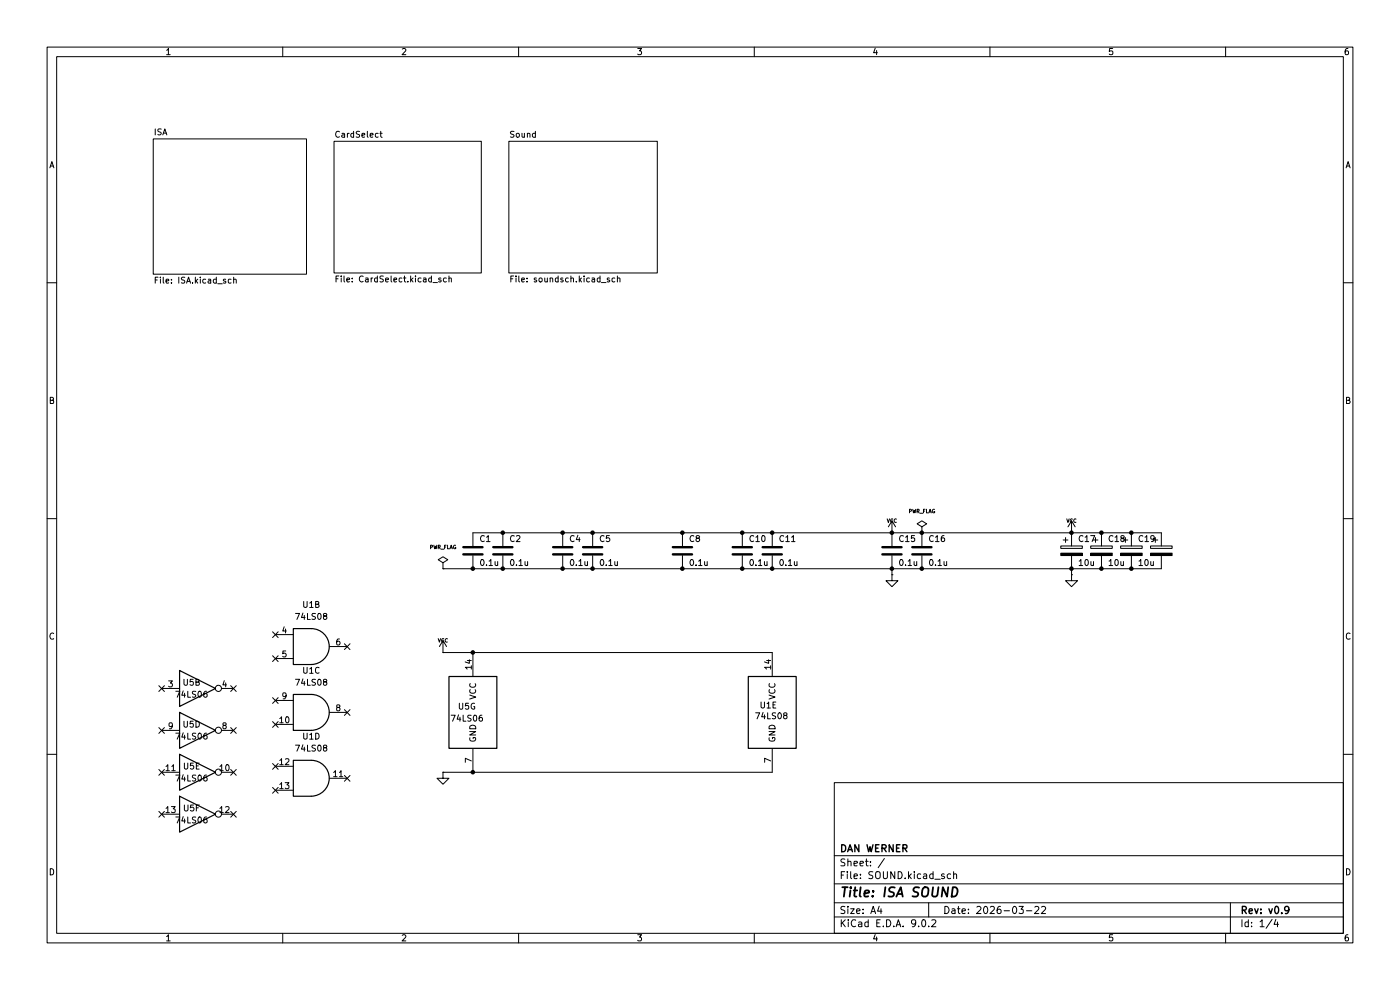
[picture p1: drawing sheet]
(kicad_sch
 (version 20250114)
 (generator "eeschema")
 (generator_version "9.0")
 (paper "A4")
 (title_block
  (title "ISA SOUND")
  (date "2026-03-22")
  (rev "v0.9")
  (company "DAN WERNER"))
 (lib_symbols
  (symbol "74xx:74LS06"
   (pin_names
    (offset 1.016)) (exclude_from_sim no) (in_bom yes) (on_board yes)
   (property "Reference" "U" (at 0 1.27 0) (effects (font (size 1.27 1.27))))
   (property "Value" "74LS06" (at 0 -1.27 0) (effects (font (size 1.27 1.27))))
   (property "Footprint" "" (at 0 0 0) (effects (font (size 1.27 1.27)) (hide yes)))
   (property "Datasheet" "http://www.ti.com/lit/gpn/sn74LS06" (at 0 0 0) (effects (font (size 1.27 1.27)) (hide yes)))
   (property "Description" "Inverter Open Collect" (at 0 0 0) (effects (font (size 1.27 1.27)) (hide yes)))
   (property "ki_locked" "" (at 0 0 0) (effects (font (size 1.27 1.27))))
   (symbol "74LS06_1_0"
    (polyline (pts (xy -3.81 3.81) (xy -3.81 -3.81) (xy 3.81 0) (xy -3.81 3.81)) (stroke (width 0.254) (type default)) (fill (type background)))
    (pin input line (at -7.62 0 0) (length 3.81) (name "~" (effects (font (size 1.27 1.27)))) (number "1" (effects (font (size 1.27 1.27)))))
    (pin open_collector inverted (at 7.62 0 180) (length 3.81) (name "~" (effects (font (size 1.27 1.27)))) (number "2" (effects (font (size 1.27 1.27))))))
   (symbol "74LS06_2_0"
    (polyline (pts (xy -3.81 3.81) (xy -3.81 -3.81) (xy 3.81 0) (xy -3.81 3.81)) (stroke (width 0.254) (type default)) (fill (type background)))
    (pin input line (at -7.62 0 0) (length 3.81) (name "~" (effects (font (size 1.27 1.27)))) (number "3" (effects (font (size 1.27 1.27)))))
    (pin open_collector inverted (at 7.62 0 180) (length 3.81) (name "~" (effects (font (size 1.27 1.27)))) (number "4" (effects (font (size 1.27 1.27))))))
   (symbol "74LS06_3_0"
    (polyline (pts (xy -3.81 3.81) (xy -3.81 -3.81) (xy 3.81 0) (xy -3.81 3.81)) (stroke (width 0.254) (type default)) (fill (type background)))
    (pin input line (at -7.62 0 0) (length 3.81) (name "~" (effects (font (size 1.27 1.27)))) (number "5" (effects (font (size 1.27 1.27)))))
    (pin open_collector inverted (at 7.62 0 180) (length 3.81) (name "~" (effects (font (size 1.27 1.27)))) (number "6" (effects (font (size 1.27 1.27))))))
   (symbol "74LS06_4_0"
    (polyline (pts (xy -3.81 3.81) (xy -3.81 -3.81) (xy 3.81 0) (xy -3.81 3.81)) (stroke (width 0.254) (type default)) (fill (type background)))
    (pin input line (at -7.62 0 0) (length 3.81) (name "~" (effects (font (size 1.27 1.27)))) (number "9" (effects (font (size 1.27 1.27)))))
    (pin open_collector inverted (at 7.62 0 180) (length 3.81) (name "~" (effects (font (size 1.27 1.27)))) (number "8" (effects (font (size 1.27 1.27))))))
   (symbol "74LS06_5_0"
    (polyline (pts (xy -3.81 3.81) (xy -3.81 -3.81) (xy 3.81 0) (xy -3.81 3.81)) (stroke (width 0.254) (type default)) (fill (type background)))
    (pin input line (at -7.62 0 0) (length 3.81) (name "~" (effects (font (size 1.27 1.27)))) (number "11" (effects (font (size 1.27 1.27)))))
    (pin open_collector inverted (at 7.62 0 180) (length 3.81) (name "~" (effects (font (size 1.27 1.27)))) (number "10" (effects (font (size 1.27 1.27))))))
   (symbol "74LS06_6_0"
    (polyline (pts (xy -3.81 3.81) (xy -3.81 -3.81) (xy 3.81 0) (xy -3.81 3.81)) (stroke (width 0.254) (type default)) (fill (type background)))
    (pin input line (at -7.62 0 0) (length 3.81) (name "~" (effects (font (size 1.27 1.27)))) (number "13" (effects (font (size 1.27 1.27)))))
    (pin open_collector inverted (at 7.62 0 180) (length 3.81) (name "~" (effects (font (size 1.27 1.27)))) (number "12" (effects (font (size 1.27 1.27))))))
   (symbol "74LS06_7_0"
    (pin power_in line (at 0 12.7 270) (length 5.08) (name "VCC" (effects (font (size 1.27 1.27)))) (number "14" (effects (font (size 1.27 1.27)))))
    (pin power_in line (at 0 -12.7 90) (length 5.08) (name "GND" (effects (font (size 1.27 1.27)))) (number "7" (effects (font (size 1.27 1.27))))))
   (symbol "74LS06_7_1"
    (rectangle (start -5.08 7.62) (end 5.08 -7.62) (stroke (width 0.254) (type default)) (fill (type background))))
   (embedded_fonts no))
  (symbol "74xx:74LS08"
   (pin_names
    (offset 1.016)) (exclude_from_sim no) (in_bom yes) (on_board yes)
   (property "Reference" "U" (at 0 1.27 0) (effects (font (size 1.27 1.27))))
   (property "Value" "74LS08" (at 0 -1.27 0) (effects (font (size 1.27 1.27))))
   (property "Footprint" "" (at 0 0 0) (effects (font (size 1.27 1.27)) (hide yes)))
   (property "Datasheet" "http://www.ti.com/lit/gpn/sn74LS08" (at 0 0 0) (effects (font (size 1.27 1.27)) (hide yes)))
   (property "Description" "Quad And2" (at 0 0 0) (effects (font (size 1.27 1.27)) (hide yes)))
   (property "ki_locked" "" (at 0 0 0) (effects (font (size 1.27 1.27))))
   (symbol "74LS08_1_1"
    (arc (start 0 3.81) (mid 3.7934 0) (end 0 -3.81) (stroke (width 0.254) (type default)) (fill (type background)))
    (polyline (pts (xy 0 3.81) (xy -3.81 3.81) (xy -3.81 -3.81) (xy 0 -3.81)) (stroke (width 0.254) (type default)) (fill (type background)))
    (pin input line (at -7.62 2.54 0) (length 3.81) (name "~" (effects (font (size 1.27 1.27)))) (number "1" (effects (font (size 1.27 1.27)))))
    (pin input line (at -7.62 -2.54 0) (length 3.81) (name "~" (effects (font (size 1.27 1.27)))) (number "2" (effects (font (size 1.27 1.27)))))
    (pin output line (at 7.62 0 180) (length 3.81) (name "~" (effects (font (size 1.27 1.27)))) (number "3" (effects (font (size 1.27 1.27))))))
   (symbol "74LS08_1_2"
    (arc (start -3.81 3.81) (mid -2.589 0) (end -3.81 -3.81) (stroke (width 0.254) (type default)) (fill (type none)))
    (polyline (pts (xy -3.81 3.81) (xy -0.635 3.81)) (stroke (width 0.254) (type default)) (fill (type background)))
    (polyline (pts (xy -3.81 -3.81) (xy -0.635 -3.81)) (stroke (width 0.254) (type default)) (fill (type background)))
    (arc (start 3.81 0) (mid 2.1855 -2.584) (end -0.6096 -3.81) (stroke (width 0.254) (type default)) (fill (type background)))
    (arc (start -0.6096 3.81) (mid 2.1928 2.5924) (end 3.81 0) (stroke (width 0.254) (type default)) (fill (type background)))
    (polyline (pts (xy -0.635 3.81) (xy -3.81 3.81) (xy -3.81 3.81) (xy -3.556 3.4036) (xy -3.0226 2.2606) (xy -2.6924 1.0414) (xy -2.6162 -0.254) (xy -2.7686 -1.4986) (xy -3.175 -2.7178) (xy -3.81 -3.81) (xy -3.81 -3.81) (xy -0.635 -3.81)) (stroke (width -25.4) (type default)) (fill (type background)))
    (pin input inverted (at -7.62 2.54 0) (length 4.318) (name "~" (effects (font (size 1.27 1.27)))) (number "1" (effects (font (size 1.27 1.27)))))
    (pin input inverted (at -7.62 -2.54 0) (length 4.318) (name "~" (effects (font (size 1.27 1.27)))) (number "2" (effects (font (size 1.27 1.27)))))
    (pin output inverted (at 7.62 0 180) (length 3.81) (name "~" (effects (font (size 1.27 1.27)))) (number "3" (effects (font (size 1.27 1.27))))))
   (symbol "74LS08_2_1"
    (arc (start 0 3.81) (mid 3.7934 0) (end 0 -3.81) (stroke (width 0.254) (type default)) (fill (type background)))
    (polyline (pts (xy 0 3.81) (xy -3.81 3.81) (xy -3.81 -3.81) (xy 0 -3.81)) (stroke (width 0.254) (type default)) (fill (type background)))
    (pin input line (at -7.62 2.54 0) (length 3.81) (name "~" (effects (font (size 1.27 1.27)))) (number "4" (effects (font (size 1.27 1.27)))))
    (pin input line (at -7.62 -2.54 0) (length 3.81) (name "~" (effects (font (size 1.27 1.27)))) (number "5" (effects (font (size 1.27 1.27)))))
    (pin output line (at 7.62 0 180) (length 3.81) (name "~" (effects (font (size 1.27 1.27)))) (number "6" (effects (font (size 1.27 1.27))))))
   (symbol "74LS08_2_2"
    (arc (start -3.81 3.81) (mid -2.589 0) (end -3.81 -3.81) (stroke (width 0.254) (type default)) (fill (type none)))
    (polyline (pts (xy -3.81 3.81) (xy -0.635 3.81)) (stroke (width 0.254) (type default)) (fill (type background)))
    (polyline (pts (xy -3.81 -3.81) (xy -0.635 -3.81)) (stroke (width 0.254) (type default)) (fill (type background)))
    (arc (start 3.81 0) (mid 2.1855 -2.584) (end -0.6096 -3.81) (stroke (width 0.254) (type default)) (fill (type background)))
    (arc (start -0.6096 3.81) (mid 2.1928 2.5924) (end 3.81 0) (stroke (width 0.254) (type default)) (fill (type background)))
    (polyline (pts (xy -0.635 3.81) (xy -3.81 3.81) (xy -3.81 3.81) (xy -3.556 3.4036) (xy -3.0226 2.2606) (xy -2.6924 1.0414) (xy -2.6162 -0.254) (xy -2.7686 -1.4986) (xy -3.175 -2.7178) (xy -3.81 -3.81) (xy -3.81 -3.81) (xy -0.635 -3.81)) (stroke (width -25.4) (type default)) (fill (type background)))
    (pin input inverted (at -7.62 2.54 0) (length 4.318) (name "~" (effects (font (size 1.27 1.27)))) (number "4" (effects (font (size 1.27 1.27)))))
    (pin input inverted (at -7.62 -2.54 0) (length 4.318) (name "~" (effects (font (size 1.27 1.27)))) (number "5" (effects (font (size 1.27 1.27)))))
    (pin output inverted (at 7.62 0 180) (length 3.81) (name "~" (effects (font (size 1.27 1.27)))) (number "6" (effects (font (size 1.27 1.27))))))
   (symbol "74LS08_3_1"
    (arc (start 0 3.81) (mid 3.7934 0) (end 0 -3.81) (stroke (width 0.254) (type default)) (fill (type background)))
    (polyline (pts (xy 0 3.81) (xy -3.81 3.81) (xy -3.81 -3.81) (xy 0 -3.81)) (stroke (width 0.254) (type default)) (fill (type background)))
    (pin input line (at -7.62 2.54 0) (length 3.81) (name "~" (effects (font (size 1.27 1.27)))) (number "9" (effects (font (size 1.27 1.27)))))
    (pin input line (at -7.62 -2.54 0) (length 3.81) (name "~" (effects (font (size 1.27 1.27)))) (number "10" (effects (font (size 1.27 1.27)))))
    (pin output line (at 7.62 0 180) (length 3.81) (name "~" (effects (font (size 1.27 1.27)))) (number "8" (effects (font (size 1.27 1.27))))))
   (symbol "74LS08_3_2"
    (arc (start -3.81 3.81) (mid -2.589 0) (end -3.81 -3.81) (stroke (width 0.254) (type default)) (fill (type none)))
    (polyline (pts (xy -3.81 3.81) (xy -0.635 3.81)) (stroke (width 0.254) (type default)) (fill (type background)))
    (polyline (pts (xy -3.81 -3.81) (xy -0.635 -3.81)) (stroke (width 0.254) (type default)) (fill (type background)))
    (arc (start 3.81 0) (mid 2.1855 -2.584) (end -0.6096 -3.81) (stroke (width 0.254) (type default)) (fill (type background)))
    (arc (start -0.6096 3.81) (mid 2.1928 2.5924) (end 3.81 0) (stroke (width 0.254) (type default)) (fill (type background)))
    (polyline (pts (xy -0.635 3.81) (xy -3.81 3.81) (xy -3.81 3.81) (xy -3.556 3.4036) (xy -3.0226 2.2606) (xy -2.6924 1.0414) (xy -2.6162 -0.254) (xy -2.7686 -1.4986) (xy -3.175 -2.7178) (xy -3.81 -3.81) (xy -3.81 -3.81) (xy -0.635 -3.81)) (stroke (width -25.4) (type default)) (fill (type background)))
    (pin input inverted (at -7.62 2.54 0) (length 4.318) (name "~" (effects (font (size 1.27 1.27)))) (number "9" (effects (font (size 1.27 1.27)))))
    (pin input inverted (at -7.62 -2.54 0) (length 4.318) (name "~" (effects (font (size 1.27 1.27)))) (number "10" (effects (font (size 1.27 1.27)))))
    (pin output inverted (at 7.62 0 180) (length 3.81) (name "~" (effects (font (size 1.27 1.27)))) (number "8" (effects (font (size 1.27 1.27))))))
   (symbol "74LS08_4_1"
    (arc (start 0 3.81) (mid 3.7934 0) (end 0 -3.81) (stroke (width 0.254) (type default)) (fill (type background)))
    (polyline (pts (xy 0 3.81) (xy -3.81 3.81) (xy -3.81 -3.81) (xy 0 -3.81)) (stroke (width 0.254) (type default)) (fill (type background)))
    (pin input line (at -7.62 2.54 0) (length 3.81) (name "~" (effects (font (size 1.27 1.27)))) (number "12" (effects (font (size 1.27 1.27)))))
    (pin input line (at -7.62 -2.54 0) (length 3.81) (name "~" (effects (font (size 1.27 1.27)))) (number "13" (effects (font (size 1.27 1.27)))))
    (pin output line (at 7.62 0 180) (length 3.81) (name "~" (effects (font (size 1.27 1.27)))) (number "11" (effects (font (size 1.27 1.27))))))
   (symbol "74LS08_4_2"
    (arc (start -3.81 3.81) (mid -2.589 0) (end -3.81 -3.81) (stroke (width 0.254) (type default)) (fill (type none)))
    (polyline (pts (xy -3.81 3.81) (xy -0.635 3.81)) (stroke (width 0.254) (type default)) (fill (type background)))
    (polyline (pts (xy -3.81 -3.81) (xy -0.635 -3.81)) (stroke (width 0.254) (type default)) (fill (type background)))
    (arc (start 3.81 0) (mid 2.1855 -2.584) (end -0.6096 -3.81) (stroke (width 0.254) (type default)) (fill (type background)))
    (arc (start -0.6096 3.81) (mid 2.1928 2.5924) (end 3.81 0) (stroke (width 0.254) (type default)) (fill (type background)))
    (polyline (pts (xy -0.635 3.81) (xy -3.81 3.81) (xy -3.81 3.81) (xy -3.556 3.4036) (xy -3.0226 2.2606) (xy -2.6924 1.0414) (xy -2.6162 -0.254) (xy -2.7686 -1.4986) (xy -3.175 -2.7178) (xy -3.81 -3.81) (xy -3.81 -3.81) (xy -0.635 -3.81)) (stroke (width -25.4) (type default)) (fill (type background)))
    (pin input inverted (at -7.62 2.54 0) (length 4.318) (name "~" (effects (font (size 1.27 1.27)))) (number "12" (effects (font (size 1.27 1.27)))))
    (pin input inverted (at -7.62 -2.54 0) (length 4.318) (name "~" (effects (font (size 1.27 1.27)))) (number "13" (effects (font (size 1.27 1.27)))))
    (pin output inverted (at 7.62 0 180) (length 3.81) (name "~" (effects (font (size 1.27 1.27)))) (number "11" (effects (font (size 1.27 1.27))))))
   (symbol "74LS08_5_0"
    (pin power_in line (at 0 12.7 270) (length 5.08) (name "VCC" (effects (font (size 1.27 1.27)))) (number "14" (effects (font (size 1.27 1.27)))))
    (pin power_in line (at 0 -12.7 90) (length 5.08) (name "GND" (effects (font (size 1.27 1.27)))) (number "7" (effects (font (size 1.27 1.27))))))
   (symbol "74LS08_5_1"
    (rectangle (start -5.08 7.62) (end 5.08 -7.62) (stroke (width 0.254) (type default)) (fill (type background))))
   (embedded_fonts no))
  (symbol "Device:C"
   (pin_numbers (hide yes))
   (pin_names
    (offset 0.254)) (exclude_from_sim no) (in_bom yes) (on_board yes)
   (property "Reference" "C" (at 0.635 2.54 0) (effects (font (size 1.27 1.27)) (justify left)))
   (property "Value" "C" (at 0.635 -2.54 0) (effects (font (size 1.27 1.27)) (justify left)))
   (property "Footprint" "" (at 0.9652 -3.81 0) (effects (font (size 1.27 1.27)) (hide yes)))
   (property "Datasheet" "~" (at 0 0 0) (effects (font (size 1.27 1.27)) (hide yes)))
   (property "Description" "Unpolarized capacitor" (at 0 0 0) (effects (font (size 1.27 1.27)) (hide yes)))
   (symbol "C_0_1"
    (polyline (pts (xy -2.032 0.762) (xy 2.032 0.762)) (stroke (width 0.508) (type default)) (fill (type none)))
    (polyline (pts (xy -2.032 -0.762) (xy 2.032 -0.762)) (stroke (width 0.508) (type default)) (fill (type none))))
   (symbol "C_1_1"
    (pin passive line (at 0 3.81 270) (length 2.794) (name "~" (effects (font (size 1.27 1.27)))) (number "1" (effects (font (size 1.27 1.27)))))
    (pin passive line (at 0 -3.81 90) (length 2.794) (name "~" (effects (font (size 1.27 1.27)))) (number "2" (effects (font (size 1.27 1.27))))))
   (embedded_fonts no))
  (symbol "Device:C_Polarized"
   (pin_numbers (hide yes))
   (pin_names
    (offset 0.254)) (exclude_from_sim no) (in_bom yes) (on_board yes)
   (property "Reference" "C" (at 0.635 2.54 0) (effects (font (size 1.27 1.27)) (justify left)))
   (property "Value" "C_Polarized" (at 0.635 -2.54 0) (effects (font (size 1.27 1.27)) (justify left)))
   (property "Footprint" "" (at 0.9652 -3.81 0) (effects (font (size 1.27 1.27)) (hide yes)))
   (property "Datasheet" "~" (at 0 0 0) (effects (font (size 1.27 1.27)) (hide yes)))
   (property "Description" "Polarized capacitor" (at 0 0 0) (effects (font (size 1.27 1.27)) (hide yes)))
   (symbol "C_Polarized_0_1"
    (rectangle (start -2.286 0.508) (end 2.286 1.016) (stroke (width 0) (type default)) (fill (type none)))
    (polyline (pts (xy -1.778 2.286) (xy -0.762 2.286)) (stroke (width 0) (type default)) (fill (type none)))
    (polyline (pts (xy -1.27 2.794) (xy -1.27 1.778)) (stroke (width 0) (type default)) (fill (type none)))
    (rectangle (start 2.286 -0.508) (end -2.286 -1.016) (stroke (width 0) (type default)) (fill (type outline))))
   (symbol "C_Polarized_1_1"
    (pin passive line (at 0 3.81 270) (length 2.794) (name "~" (effects (font (size 1.27 1.27)))) (number "1" (effects (font (size 1.27 1.27)))))
    (pin passive line (at 0 -3.81 90) (length 2.794) (name "~" (effects (font (size 1.27 1.27)))) (number "2" (effects (font (size 1.27 1.27))))))
   (embedded_fonts no))
  (symbol "power:GND"
   (power)
   (pin_numbers (hide yes))
   (pin_names
    (offset 0) (hide yes)) (exclude_from_sim no) (in_bom yes) (on_board yes)
   (property "Reference" "#PWR" (at 0 -6.35 0) (effects (font (size 1.27 1.27)) (hide yes)))
   (property "Value" "GND" (at 0 -3.81 0) (effects (font (size 1.27 1.27))))
   (property "Footprint" "" (at 0 0 0) (effects (font (size 1.27 1.27)) (hide yes)))
   (property "Datasheet" "" (at 0 0 0) (effects (font (size 1.27 1.27)) (hide yes)))
   (property "Description" "Power symbol creates a global label with name \"GND\" , ground" (at 0 0 0) (effects (font (size 1.27 1.27)) (hide yes)))
   (symbol "GND_0_1"
    (polyline (pts (xy 0 0) (xy 0 -1.27) (xy 1.27 -1.27) (xy 0 -2.54) (xy -1.27 -1.27) (xy 0 -1.27)) (stroke (width 0) (type default)) (fill (type none))))
   (symbol "GND_1_1"
    (pin power_in line (at 0 0 270) (length 0) (name "~" (effects (font (size 1.27 1.27)))) (number "1" (effects (font (size 1.27 1.27))))))
   (embedded_fonts no))
  (symbol "power:PWR_FLAG"
   (power)
   (pin_numbers (hide yes))
   (pin_names
    (offset 0) (hide yes)) (exclude_from_sim no) (in_bom yes) (on_board yes)
   (property "Reference" "#FLG" (at 0 1.905 0) (effects (font (size 1.27 1.27)) (hide yes)))
   (property "Value" "PWR_FLAG" (at 0 3.81 0) (effects (font (size 1.27 1.27))))
   (property "Footprint" "" (at 0 0 0) (effects (font (size 1.27 1.27)) (hide yes)))
   (property "Datasheet" "~" (at 0 0 0) (effects (font (size 1.27 1.27)) (hide yes)))
   (property "Description" "Special symbol for telling ERC where power comes from" (at 0 0 0) (effects (font (size 1.27 1.27)) (hide yes)))
   (symbol "PWR_FLAG_0_0"
    (pin power_out line (at 0 0 90) (length 0) (name "~" (effects (font (size 1.27 1.27)))) (number "1" (effects (font (size 1.27 1.27))))))
   (symbol "PWR_FLAG_0_1"
    (polyline (pts (xy 0 0) (xy 0 1.27) (xy -1.016 1.905) (xy 0 2.54) (xy 1.016 1.905) (xy 0 1.27)) (stroke (width 0) (type default)) (fill (type none))))
   (embedded_fonts no))
  (symbol "power:VCC"
   (power)
   (pin_numbers (hide yes))
   (pin_names
    (offset 0) (hide yes)) (exclude_from_sim no) (in_bom yes) (on_board yes)
   (property "Reference" "#PWR" (at 0 -3.81 0) (effects (font (size 1.27 1.27)) (hide yes)))
   (property "Value" "VCC" (at 0 3.556 0) (effects (font (size 1.27 1.27))))
   (property "Footprint" "" (at 0 0 0) (effects (font (size 1.27 1.27)) (hide yes)))
   (property "Datasheet" "" (at 0 0 0) (effects (font (size 1.27 1.27)) (hide yes)))
   (property "Description" "Power symbol creates a global label with name \"VCC\"" (at 0 0 0) (effects (font (size 1.27 1.27)) (hide yes)))
   (symbol "VCC_0_1"
    (polyline (pts (xy -0.762 1.27) (xy 0 2.54)) (stroke (width 0) (type default)) (fill (type none)))
    (polyline (pts (xy 0 2.54) (xy 0.762 1.27)) (stroke (width 0) (type default)) (fill (type none)))
    (polyline (pts (xy 0 0) (xy 0 2.54)) (stroke (width 0) (type default)) (fill (type none))))
   (symbol "VCC_1_1"
    (pin power_in line (at 0 0 90) (length 0) (name "~" (effects (font (size 1.27 1.27)))) (number "1" (effects (font (size 1.27 1.27))))))
   (embedded_fonts no)))
 (junction
  (at 195.58 120.65)
  (diameter 0)
  (color 0 0 0 0))
 (junction
  (at 233.68 120.65)
  (diameter 0)
  (color 0 0 0 0))
 (junction
  (at 100.33 163.83)
  (diameter 0)
  (color 0 0 0 0))
 (junction
  (at 157.48 113.03)
  (diameter 0)
  (color 0 0 0 0))
 (junction
  (at 125.73 113.03)
  (diameter 0)
  (color 0 0 0 0))
 (junction
  (at 227.33 113.03)
  (diameter 0)
  (color 0 0 0 0))
 (junction
  (at 144.78 120.65)
  (diameter 0)
  (color 0 0 0 0))
 (junction
  (at 100.33 120.65)
  (diameter 0)
  (color 0 0 0 0))
 (junction
  (at 163.83 113.03)
  (diameter 0)
  (color 0 0 0 0))
 (junction
  (at 240.03 113.03)
  (diameter 0)
  (color 0 0 0 0))
 (junction
  (at 119.38 120.65)
  (diameter 0)
  (color 0 0 0 0))
 (junction
  (at 106.68 120.65)
  (diameter 0)
  (color 0 0 0 0))
 (junction
  (at 233.68 113.03)
  (diameter 0)
  (color 0 0 0 0))
 (junction
  (at 119.38 113.03)
  (diameter 0)
  (color 0 0 0 0))
 (junction
  (at 163.83 120.65)
  (diameter 0)
  (color 0 0 0 0))
 (junction
  (at 227.33 120.65)
  (diameter 0)
  (color 0 0 0 0))
 (junction
  (at 189.23 113.03)
  (diameter 0)
  (color 0 0 0 0))
 (junction
  (at 157.48 120.65)
  (diameter 0)
  (color 0 0 0 0))
 (junction
  (at 240.03 120.65)
  (diameter 0)
  (color 0 0 0 0))
 (junction
  (at 106.68 113.03)
  (diameter 0)
  (color 0 0 0 0))
 (junction
  (at 144.78 113.03)
  (diameter 0)
  (color 0 0 0 0))
 (junction
  (at 125.73 120.65)
  (diameter 0)
  (color 0 0 0 0))
 (junction
  (at 189.23 120.65)
  (diameter 0)
  (color 0 0 0 0))
 (junction
  (at 195.58 113.03)
  (diameter 0)
  (color 0 0 0 0))
 (junction
  (at 100.33 138.43)
  (diameter 0)
  (color 0 0 0 0))
 (no_connect
  (at 73.66 151.13))
 (no_connect
  (at 58.42 153.67))
 (no_connect
  (at 58.42 134.62))
 (no_connect
  (at 49.53 172.72))
 (no_connect
  (at 58.42 148.59))
 (no_connect
  (at 34.29 163.83))
 (no_connect
  (at 34.29 146.05))
 (no_connect
  (at 73.66 137.16))
 (no_connect
  (at 49.53 154.94))
 (no_connect
  (at 58.42 139.7))
 (no_connect
  (at 58.42 162.56))
 (no_connect
  (at 73.66 165.1))
 (no_connect
  (at 34.29 172.72))
 (no_connect
  (at 34.29 154.94))
 (no_connect
  (at 58.42 167.64))
 (no_connect
  (at 49.53 146.05))
 (no_connect
  (at 49.53 163.83))
 (wire
  (pts (xy 125.73 120.65) (xy 144.78 120.65))
  (stroke (width 0) (type default)))
 (wire
  (pts (xy 125.73 113.03) (xy 144.78 113.03))
  (stroke (width 0) (type default)))
 (wire
  (pts (xy 93.98 163.83) (xy 100.33 163.83))
  (stroke (width 0) (type default)))
 (wire
  (pts (xy 240.03 113.03) (xy 246.38 113.03))
  (stroke (width 0) (type default)))
 (wire
  (pts (xy 100.33 163.83) (xy 163.83 163.83))
  (stroke (width 0) (type default)))
 (wire
  (pts (xy 119.38 120.65) (xy 125.73 120.65))
  (stroke (width 0) (type default)))
 (wire
  (pts (xy 157.48 120.65) (xy 163.83 120.65))
  (stroke (width 0) (type default)))
 (wire
  (pts (xy 233.68 120.65) (xy 240.03 120.65))
  (stroke (width 0) (type default)))
 (wire
  (pts (xy 93.98 120.65) (xy 100.33 120.65))
  (stroke (width 0) (type default)))
 (wire
  (pts (xy 157.48 113.03) (xy 163.83 113.03))
  (stroke (width 0) (type default)))
 (wire
  (pts (xy 189.23 120.65) (xy 189.23 121.92))
  (stroke (width 0) (type default)))
 (wire
  (pts (xy 240.03 120.65) (xy 246.38 120.65))
  (stroke (width 0) (type default)))
 (wire
  (pts (xy 144.78 113.03) (xy 157.48 113.03))
  (stroke (width 0) (type default)))
 (wire
  (pts (xy 93.98 138.43) (xy 100.33 138.43))
  (stroke (width 0) (type default)))
 (wire
  (pts (xy 163.83 113.03) (xy 189.23 113.03))
  (stroke (width 0) (type default)))
 (wire
  (pts (xy 195.58 120.65) (xy 227.33 120.65))
  (stroke (width 0) (type default)))
 (wire
  (pts (xy 163.83 120.65) (xy 189.23 120.65))
  (stroke (width 0) (type default)))
 (wire
  (pts (xy 125.73 113.03) (xy 119.38 113.03))
  (stroke (width 0) (type default)))
 (wire
  (pts (xy 227.33 120.65) (xy 227.33 121.92))
  (stroke (width 0) (type default)))
 (wire
  (pts (xy 100.33 120.65) (xy 106.68 120.65))
  (stroke (width 0) (type default)))
 (wire
  (pts (xy 144.78 120.65) (xy 157.48 120.65))
  (stroke (width 0) (type default)))
 (wire
  (pts (xy 189.23 113.03) (xy 195.58 113.03))
  (stroke (width 0) (type default)))
 (wire
  (pts (xy 100.33 138.43) (xy 163.83 138.43))
  (stroke (width 0) (type default)))
 (wire
  (pts (xy 195.58 113.03) (xy 227.33 113.03))
  (stroke (width 0) (type default)))
 (wire
  (pts (xy 106.68 113.03) (xy 119.38 113.03))
  (stroke (width 0) (type default)))
 (wire
  (pts (xy 233.68 113.03) (xy 240.03 113.03))
  (stroke (width 0) (type default)))
 (wire
  (pts (xy 189.23 120.65) (xy 195.58 120.65))
  (stroke (width 0) (type default)))
 (wire
  (pts (xy 106.68 120.65) (xy 119.38 120.65))
  (stroke (width 0) (type default)))
 (wire
  (pts (xy 106.68 113.03) (xy 100.33 113.03))
  (stroke (width 0) (type default)))
 (wire
  (pts (xy 227.33 113.03) (xy 233.68 113.03))
  (stroke (width 0) (type default)))
 (wire
  (pts (xy 227.33 120.65) (xy 233.68 120.65))
  (stroke (width 0) (type default)))
 (symbol
  (lib_id "Device:C")
  (at 189.23 116.84 0)
  (unit 1)
  (exclude_from_sim no)
  (in_bom yes)
  (on_board yes)
  (dnp no)
  (property "Reference" "C15" (at 190.5 114.3 0) (effects (font (size 1.27 1.27)) (justify left)))
  (property "Value" "0.1u" (at 190.5 119.38 0) (effects (font (size 1.27 1.27)) (justify left)))
  (property "Footprint" "Custom:STD_DDW_CAP" (at 190.1952 120.65 0) (effects (font (size 1.27 1.27)) (hide yes)))
  (property "Datasheet" "~" (at 189.23 116.84 0) (effects (font (size 1.27 1.27)) (hide yes)))
  (property "Description" "" (at 189.23 116.84 0) (effects (font (size 1.27 1.27)) (hide yes)))
  (pin "1")
  (pin "2"))
 (symbol
  (lib_id "74xx:74LS06")
  (at 41.91 146.05 0)
  (unit 2)
  (exclude_from_sim no)
  (in_bom yes)
  (on_board yes)
  (dnp no)
  (property "Reference" "U5" (at 40.64 144.78 0) (effects (font (size 1.27 1.27))))
  (property "Value" "74LS06" (at 40.64 147.32 0) (effects (font (size 1.27 1.27))))
  (property "Footprint" "Custom:STD_DDW_DIP14" (at 41.91 146.05 0) (effects (font (size 1.27 1.27)) (hide yes)))
  (property "Datasheet" "http://www.ti.com/lit/gpn/sn74LS06" (at 41.91 146.05 0) (effects (font (size 1.27 1.27)) (hide yes)))
  (property "Description" "" (at 41.91 146.05 0) (effects (font (size 1.27 1.27)) (hide yes)))
  (pin "1")
  (pin "2")
  (pin "3")
  (pin "4")
  (pin "5")
  (pin "6")
  (pin "8")
  (pin "9")
  (pin "10")
  (pin "11")
  (pin "12")
  (pin "13")
  (pin "14")
  (pin "7"))
 (symbol
  (lib_id "Device:C")
  (at 119.38 116.84 0)
  (unit 1)
  (exclude_from_sim no)
  (in_bom yes)
  (on_board yes)
  (dnp no)
  (property "Reference" "C4" (at 120.65 114.3 0) (effects (font (size 1.27 1.27)) (justify left)))
  (property "Value" "0.1u" (at 120.65 119.38 0) (effects (font (size 1.27 1.27)) (justify left)))
  (property "Footprint" "Custom:STD_DDW_CAP" (at 120.3452 120.65 0) (effects (font (size 1.27 1.27)) (hide yes)))
  (property "Datasheet" "~" (at 119.38 116.84 0) (effects (font (size 1.27 1.27)) (hide yes)))
  (property "Description" "" (at 119.38 116.84 0) (effects (font (size 1.27 1.27)) (hide yes)))
  (pin "1")
  (pin "2"))
 (symbol
  (lib_id "Device:C")
  (at 144.78 116.84 0)
  (unit 1)
  (exclude_from_sim no)
  (in_bom yes)
  (on_board yes)
  (dnp no)
  (property "Reference" "C8" (at 146.05 114.3 0) (effects (font (size 1.27 1.27)) (justify left)))
  (property "Value" "0.1u" (at 146.05 119.38 0) (effects (font (size 1.27 1.27)) (justify left)))
  (property "Footprint" "Custom:STD_DDW_CAP" (at 145.7452 120.65 0) (effects (font (size 1.27 1.27)) (hide yes)))
  (property "Datasheet" "~" (at 144.78 116.84 0) (effects (font (size 1.27 1.27)) (hide yes)))
  (property "Description" "" (at 144.78 116.84 0) (effects (font (size 1.27 1.27)) (hide yes)))
  (pin "1")
  (pin "2"))
 (symbol
  (lib_id "Device:C")
  (at 100.33 116.84 0)
  (unit 1)
  (exclude_from_sim no)
  (in_bom yes)
  (on_board yes)
  (dnp no)
  (property "Reference" "C1" (at 101.6 114.3 0) (effects (font (size 1.27 1.27)) (justify left)))
  (property "Value" "0.1u" (at 101.6 119.38 0) (effects (font (size 1.27 1.27)) (justify left)))
  (property "Footprint" "Custom:STD_DDW_CAP" (at 101.2952 120.65 0) (effects (font (size 1.27 1.27)) (hide yes)))
  (property "Datasheet" "~" (at 100.33 116.84 0) (effects (font (size 1.27 1.27)) (hide yes)))
  (property "Description" "" (at 100.33 116.84 0) (effects (font (size 1.27 1.27)) (hide yes)))
  (pin "1")
  (pin "2"))
 (symbol
  (lib_id "Device:C_Polarized")
  (at 246.38 116.84 0)
  (unit 1)
  (exclude_from_sim no)
  (in_bom yes)
  (on_board yes)
  (dnp no)
  (property "Reference" "C20" (at 247.65 114.3 0) (effects (font (size 1.27 1.27)) (justify left) (hide yes)))
  (property "Value" "10u" (at 247.65 119.38 0) (effects (font (size 1.27 1.27)) (justify left) (hide yes)))
  (property "Footprint" "Custom:STD_DDW_PCAP" (at 247.3452 120.65 0) (effects (font (size 1.27 1.27)) (hide yes)))
  (property "Datasheet" "~" (at 246.38 116.84 0) (effects (font (size 1.27 1.27)) (hide yes)))
  (property "Description" "" (at 246.38 116.84 0) (effects (font (size 1.27 1.27)) (hide yes)))
  (pin "1")
  (pin "2"))
 (symbol
  (lib_id "74xx:74LS08")
  (at 66.04 137.16 0)
  (unit 2)
  (exclude_from_sim no)
  (in_bom yes)
  (on_board yes)
  (dnp no)
  (fields_autoplaced yes)
  (property "Reference" "U1" (at 66.0317 128.27 0) (effects (font (size 1.27 1.27))))
  (property "Value" "74LS08" (at 66.0317 130.81 0) (effects (font (size 1.27 1.27))))
  (property "Footprint" "Custom:STD_DDW_DIP14" (at 66.04 137.16 0) (effects (font (size 1.27 1.27)) (hide yes)))
  (property "Datasheet" "http://www.ti.com/lit/gpn/sn74LS08" (at 66.04 137.16 0) (effects (font (size 1.27 1.27)) (hide yes)))
  (property "Description" "Quad And2" (at 66.04 137.16 0) (effects (font (size 1.27 1.27)) (hide yes)))
  (pin "4")
  (pin "1")
  (pin "8")
  (pin "9")
  (pin "11")
  (pin "12")
  (pin "3")
  (pin "10")
  (pin "6")
  (pin "13")
  (pin "5")
  (pin "2")
  (pin "14")
  (pin "7"))
 (symbol
  (lib_id "74xx:74LS06")
  (at 41.91 163.83 0)
  (unit 5)
  (exclude_from_sim no)
  (in_bom yes)
  (on_board yes)
  (dnp no)
  (property "Reference" "U5" (at 40.64 162.56 0) (effects (font (size 1.27 1.27))))
  (property "Value" "74LS06" (at 40.64 165.1 0) (effects (font (size 1.27 1.27))))
  (property "Footprint" "Custom:STD_DDW_DIP14" (at 41.91 163.83 0) (effects (font (size 1.27 1.27)) (hide yes)))
  (property "Datasheet" "http://www.ti.com/lit/gpn/sn74LS06" (at 41.91 163.83 0) (effects (font (size 1.27 1.27)) (hide yes)))
  (property "Description" "" (at 41.91 163.83 0) (effects (font (size 1.27 1.27)) (hide yes)))
  (pin "1")
  (pin "2")
  (pin "3")
  (pin "4")
  (pin "5")
  (pin "6")
  (pin "8")
  (pin "9")
  (pin "10")
  (pin "11")
  (pin "12")
  (pin "13")
  (pin "14")
  (pin "7"))
 (symbol
  (lib_id "Device:C_Polarized")
  (at 227.33 116.84 0)
  (unit 1)
  (exclude_from_sim no)
  (in_bom yes)
  (on_board yes)
  (dnp no)
  (property "Reference" "C17" (at 228.6 114.3 0) (effects (font (size 1.27 1.27)) (justify left)))
  (property "Value" "10u" (at 228.6 119.38 0) (effects (font (size 1.27 1.27)) (justify left)))
  (property "Footprint" "Custom:STD_DDW_PCAP" (at 228.2952 120.65 0) (effects (font (size 1.27 1.27)) (hide yes)))
  (property "Datasheet" "~" (at 227.33 116.84 0) (effects (font (size 1.27 1.27)) (hide yes)))
  (property "Description" "" (at 227.33 116.84 0) (effects (font (size 1.27 1.27)) (hide yes)))
  (pin "1")
  (pin "2"))
 (symbol
  (lib_id "74xx:74LS08")
  (at 66.04 151.13 0)
  (unit 3)
  (exclude_from_sim no)
  (in_bom yes)
  (on_board yes)
  (dnp no)
  (fields_autoplaced yes)
  (property "Reference" "U1" (at 66.0317 142.24 0) (effects (font (size 1.27 1.27))))
  (property "Value" "74LS08" (at 66.0317 144.78 0) (effects (font (size 1.27 1.27))))
  (property "Footprint" "Custom:STD_DDW_DIP14" (at 66.04 151.13 0) (effects (font (size 1.27 1.27)) (hide yes)))
  (property "Datasheet" "http://www.ti.com/lit/gpn/sn74LS08" (at 66.04 151.13 0) (effects (font (size 1.27 1.27)) (hide yes)))
  (property "Description" "Quad And2" (at 66.04 151.13 0) (effects (font (size 1.27 1.27)) (hide yes)))
  (pin "4")
  (pin "1")
  (pin "8")
  (pin "9")
  (pin "11")
  (pin "12")
  (pin "3")
  (pin "10")
  (pin "6")
  (pin "13")
  (pin "5")
  (pin "2")
  (pin "14")
  (pin "7"))
 (symbol
  (lib_id "power:GND")
  (at 93.98 163.83 0)
  (unit 1)
  (exclude_from_sim no)
  (in_bom yes)
  (on_board yes)
  (dnp no)
  (property "Reference" "#PWR03" (at 93.98 163.83 0) (effects (font (size 0.762 0.762)) (hide yes)))
  (property "Value" "GND" (at 93.98 165.608 0) (effects (font (size 0.762 0.762)) (hide yes)))
  (property "Footprint" "" (at 93.98 163.83 0) (effects (font (size 1.27 1.27)) (hide yes)))
  (property "Datasheet" "" (at 93.98 163.83 0) (effects (font (size 1.27 1.27)) (hide yes)))
  (property "Description" "Power symbol creates a global label with name \"GND\" , ground" (at 93.98 163.83 0) (effects (font (size 1.27 1.27)) (hide yes)))
  (pin "1"))
 (symbol
  (lib_id "power:PWR_FLAG")
  (at 93.98 120.65 0)
  (unit 1)
  (exclude_from_sim no)
  (in_bom yes)
  (on_board yes)
  (dnp no)
  (property "Reference" "#FLG01" (at 93.98 118.237 0) (effects (font (size 0.762 0.762)) (hide yes)))
  (property "Value" "PWR_FLAG" (at 93.98 116.078 0) (effects (font (size 0.762 0.762))))
  (property "Footprint" "" (at 93.98 120.65 0) (effects (font (size 1.27 1.27)) (hide yes)))
  (property "Datasheet" "~" (at 93.98 120.65 0) (effects (font (size 1.27 1.27)) (hide yes)))
  (property "Description" "Special symbol for telling ERC where power comes from" (at 93.98 120.65 0) (effects (font (size 1.27 1.27)) (hide yes)))
  (pin "1"))
 (symbol
  (lib_id "power:VCC")
  (at 93.98 138.43 0)
  (unit 1)
  (exclude_from_sim no)
  (in_bom yes)
  (on_board yes)
  (dnp no)
  (property "Reference" "#PWR02" (at 93.98 135.89 0) (effects (font (size 0.762 0.762)) (hide yes)))
  (property "Value" "VCC" (at 93.98 135.89 0) (effects (font (size 0.762 0.762))))
  (property "Footprint" "" (at 93.98 138.43 0) (effects (font (size 1.27 1.27)) (hide yes)))
  (property "Datasheet" "" (at 93.98 138.43 0) (effects (font (size 1.27 1.27)) (hide yes)))
  (property "Description" "Power symbol creates a global label with name \"VCC\"" (at 93.98 138.43 0) (effects (font (size 1.27 1.27)) (hide yes)))
  (pin "1"))
 (symbol
  (lib_id "Device:C")
  (at 157.48 116.84 0)
  (unit 1)
  (exclude_from_sim no)
  (in_bom yes)
  (on_board yes)
  (dnp no)
  (property "Reference" "C10" (at 158.75 114.3 0) (effects (font (size 1.27 1.27)) (justify left)))
  (property "Value" "0.1u" (at 158.75 119.38 0) (effects (font (size 1.27 1.27)) (justify left)))
  (property "Footprint" "Custom:STD_DDW_CAP" (at 158.4452 120.65 0) (effects (font (size 1.27 1.27)) (hide yes)))
  (property "Datasheet" "~" (at 157.48 116.84 0) (effects (font (size 1.27 1.27)) (hide yes)))
  (property "Description" "" (at 157.48 116.84 0) (effects (font (size 1.27 1.27)) (hide yes)))
  (pin "1")
  (pin "2"))
 (symbol
  (lib_id "74xx:74LS06")
  (at 41.91 154.94 0)
  (unit 4)
  (exclude_from_sim no)
  (in_bom yes)
  (on_board yes)
  (dnp no)
  (property "Reference" "U5" (at 40.64 153.67 0) (effects (font (size 1.27 1.27))))
  (property "Value" "74LS06" (at 40.64 156.21 0) (effects (font (size 1.27 1.27))))
  (property "Footprint" "Custom:STD_DDW_DIP14" (at 41.91 154.94 0) (effects (font (size 1.27 1.27)) (hide yes)))
  (property "Datasheet" "http://www.ti.com/lit/gpn/sn74LS06" (at 41.91 154.94 0) (effects (font (size 1.27 1.27)) (hide yes)))
  (property "Description" "" (at 41.91 154.94 0) (effects (font (size 1.27 1.27)) (hide yes)))
  (pin "1")
  (pin "2")
  (pin "3")
  (pin "4")
  (pin "5")
  (pin "6")
  (pin "8")
  (pin "9")
  (pin "10")
  (pin "11")
  (pin "12")
  (pin "13")
  (pin "14")
  (pin "7"))
 (symbol
  (lib_id "power:VCC")
  (at 227.33 113.03 0)
  (unit 1)
  (exclude_from_sim no)
  (in_bom yes)
  (on_board yes)
  (dnp no)
  (property "Reference" "#PWR06" (at 227.33 110.49 0) (effects (font (size 0.762 0.762)) (hide yes)))
  (property "Value" "VCC" (at 227.33 110.49 0) (effects (font (size 0.762 0.762))))
  (property "Footprint" "" (at 227.33 113.03 0) (effects (font (size 1.27 1.27)) (hide yes)))
  (property "Datasheet" "" (at 227.33 113.03 0) (effects (font (size 1.27 1.27)) (hide yes)))
  (property "Description" "Power symbol creates a global label with name \"VCC\"" (at 227.33 113.03 0) (effects (font (size 1.27 1.27)) (hide yes)))
  (pin "1"))
 (symbol
  (lib_id "Device:C")
  (at 106.68 116.84 0)
  (unit 1)
  (exclude_from_sim no)
  (in_bom yes)
  (on_board yes)
  (dnp no)
  (property "Reference" "C2" (at 107.95 114.3 0) (effects (font (size 1.27 1.27)) (justify left)))
  (property "Value" "0.1u" (at 107.95 119.38 0) (effects (font (size 1.27 1.27)) (justify left)))
  (property "Footprint" "Custom:STD_DDW_CAP" (at 107.6452 120.65 0) (effects (font (size 1.27 1.27)) (hide yes)))
  (property "Datasheet" "~" (at 106.68 116.84 0) (effects (font (size 1.27 1.27)) (hide yes)))
  (property "Description" "" (at 106.68 116.84 0) (effects (font (size 1.27 1.27)) (hide yes)))
  (pin "1")
  (pin "2"))
 (symbol
  (lib_id "74xx:74LS08")
  (at 163.83 151.13 0)
  (unit 5)
  (exclude_from_sim no)
  (in_bom yes)
  (on_board yes)
  (dnp no)
  (property "Reference" "U1" (at 161.036 149.606 0) (effects (font (size 1.27 1.27)) (justify left)))
  (property "Value" "74LS08" (at 160.02 151.892 0) (effects (font (size 1.27 1.27)) (justify left)))
  (property "Footprint" "Custom:STD_DDW_DIP14" (at 163.83 151.13 0) (effects (font (size 1.27 1.27)) (hide yes)))
  (property "Datasheet" "http://www.ti.com/lit/gpn/sn74LS08" (at 163.83 151.13 0) (effects (font (size 1.27 1.27)) (hide yes)))
  (property "Description" "Quad And2" (at 163.83 151.13 0) (effects (font (size 1.27 1.27)) (hide yes)))
  (pin "4")
  (pin "1")
  (pin "8")
  (pin "9")
  (pin "11")
  (pin "12")
  (pin "3")
  (pin "10")
  (pin "6")
  (pin "13")
  (pin "5")
  (pin "2")
  (pin "14")
  (pin "7"))
 (symbol
  (lib_id "74xx:74LS06")
  (at 100.33 151.13 0)
  (unit 7)
  (exclude_from_sim no)
  (in_bom yes)
  (on_board yes)
  (dnp no)
  (property "Reference" "U5" (at 99.06 149.86 0) (effects (font (size 1.27 1.27))))
  (property "Value" "74LS06" (at 99.06 152.4 0) (effects (font (size 1.27 1.27))))
  (property "Footprint" "Custom:STD_DDW_DIP14" (at 100.33 151.13 0) (effects (font (size 1.27 1.27)) (hide yes)))
  (property "Datasheet" "http://www.ti.com/lit/gpn/sn74LS06" (at 100.33 151.13 0) (effects (font (size 1.27 1.27)) (hide yes)))
  (property "Description" "" (at 100.33 151.13 0) (effects (font (size 1.27 1.27)) (hide yes)))
  (pin "1")
  (pin "2")
  (pin "3")
  (pin "4")
  (pin "5")
  (pin "6")
  (pin "8")
  (pin "9")
  (pin "10")
  (pin "11")
  (pin "12")
  (pin "13")
  (pin "14")
  (pin "7"))
 (symbol
  (lib_id "power:PWR_FLAG")
  (at 195.58 113.03 0)
  (unit 1)
  (exclude_from_sim no)
  (in_bom yes)
  (on_board yes)
  (dnp no)
  (property "Reference" "#FLG02" (at 195.58 110.617 0) (effects (font (size 0.762 0.762)) (hide yes)))
  (property "Value" "PWR_FLAG" (at 195.58 108.458 0) (effects (font (size 0.762 0.762))))
  (property "Footprint" "" (at 195.58 113.03 0) (effects (font (size 1.27 1.27)) (hide yes)))
  (property "Datasheet" "~" (at 195.58 113.03 0) (effects (font (size 1.27 1.27)) (hide yes)))
  (property "Description" "Special symbol for telling ERC where power comes from" (at 195.58 113.03 0) (effects (font (size 1.27 1.27)) (hide yes)))
  (pin "1"))
 (symbol
  (lib_id "power:VCC")
  (at 189.23 113.03 0)
  (unit 1)
  (exclude_from_sim no)
  (in_bom yes)
  (on_board yes)
  (dnp no)
  (property "Reference" "#PWR04" (at 189.23 110.49 0) (effects (font (size 0.762 0.762)) (hide yes)))
  (property "Value" "VCC" (at 189.23 110.49 0) (effects (font (size 0.762 0.762))))
  (property "Footprint" "" (at 189.23 113.03 0) (effects (font (size 1.27 1.27)) (hide yes)))
  (property "Datasheet" "" (at 189.23 113.03 0) (effects (font (size 1.27 1.27)) (hide yes)))
  (property "Description" "Power symbol creates a global label with name \"VCC\"" (at 189.23 113.03 0) (effects (font (size 1.27 1.27)) (hide yes)))
  (pin "1"))
 (symbol
  (lib_id "power:GND")
  (at 227.33 121.92 0)
  (unit 1)
  (exclude_from_sim no)
  (in_bom yes)
  (on_board yes)
  (dnp no)
  (property "Reference" "#PWR07" (at 227.33 121.92 0) (effects (font (size 0.762 0.762)) (hide yes)))
  (property "Value" "GND" (at 227.33 123.698 0) (effects (font (size 0.762 0.762)) (hide yes)))
  (property "Footprint" "" (at 227.33 121.92 0) (effects (font (size 1.27 1.27)) (hide yes)))
  (property "Datasheet" "" (at 227.33 121.92 0) (effects (font (size 1.27 1.27)) (hide yes)))
  (property "Description" "Power symbol creates a global label with name \"GND\" , ground" (at 227.33 121.92 0) (effects (font (size 1.27 1.27)) (hide yes)))
  (pin "1"))
 (symbol
  (lib_id "Device:C_Polarized")
  (at 240.03 116.84 0)
  (unit 1)
  (exclude_from_sim no)
  (in_bom yes)
  (on_board yes)
  (dnp no)
  (property "Reference" "C19" (at 241.3 114.3 0) (effects (font (size 1.27 1.27)) (justify left)))
  (property "Value" "10u" (at 241.3 119.38 0) (effects (font (size 1.27 1.27)) (justify left)))
  (property "Footprint" "Custom:STD_DDW_PCAP" (at 240.9952 120.65 0) (effects (font (size 1.27 1.27)) (hide yes)))
  (property "Datasheet" "~" (at 240.03 116.84 0) (effects (font (size 1.27 1.27)) (hide yes)))
  (property "Description" "" (at 240.03 116.84 0) (effects (font (size 1.27 1.27)) (hide yes)))
  (pin "1")
  (pin "2"))
 (symbol
  (lib_id "74xx:74LS06")
  (at 41.91 172.72 0)
  (unit 6)
  (exclude_from_sim no)
  (in_bom yes)
  (on_board yes)
  (dnp no)
  (property "Reference" "U5" (at 40.64 171.45 0) (effects (font (size 1.27 1.27))))
  (property "Value" "74LS06" (at 40.64 173.99 0) (effects (font (size 1.27 1.27))))
  (property "Footprint" "Custom:STD_DDW_DIP14" (at 41.91 172.72 0) (effects (font (size 1.27 1.27)) (hide yes)))
  (property "Datasheet" "http://www.ti.com/lit/gpn/sn74LS06" (at 41.91 172.72 0) (effects (font (size 1.27 1.27)) (hide yes)))
  (property "Description" "" (at 41.91 172.72 0) (effects (font (size 1.27 1.27)) (hide yes)))
  (pin "1")
  (pin "2")
  (pin "3")
  (pin "4")
  (pin "5")
  (pin "6")
  (pin "8")
  (pin "9")
  (pin "10")
  (pin "11")
  (pin "12")
  (pin "13")
  (pin "14")
  (pin "7"))
 (symbol
  (lib_id "power:GND")
  (at 189.23 121.92 0)
  (unit 1)
  (exclude_from_sim no)
  (in_bom yes)
  (on_board yes)
  (dnp no)
  (property "Reference" "#PWR05" (at 189.23 121.92 0) (effects (font (size 0.762 0.762)) (hide yes)))
  (property "Value" "GND" (at 189.23 123.698 0) (effects (font (size 0.762 0.762)) (hide yes)))
  (property "Footprint" "" (at 189.23 121.92 0) (effects (font (size 1.27 1.27)) (hide yes)))
  (property "Datasheet" "" (at 189.23 121.92 0) (effects (font (size 1.27 1.27)) (hide yes)))
  (property "Description" "Power symbol creates a global label with name \"GND\" , ground" (at 189.23 121.92 0) (effects (font (size 1.27 1.27)) (hide yes)))
  (pin "1"))
 (symbol
  (lib_id "Device:C_Polarized")
  (at 233.68 116.84 0)
  (unit 1)
  (exclude_from_sim no)
  (in_bom yes)
  (on_board yes)
  (dnp no)
  (property "Reference" "C18" (at 234.95 114.3 0) (effects (font (size 1.27 1.27)) (justify left)))
  (property "Value" "10u" (at 234.95 119.38 0) (effects (font (size 1.27 1.27)) (justify left)))
  (property "Footprint" "Custom:STD_DDW_PCAP" (at 234.6452 120.65 0) (effects (font (size 1.27 1.27)) (hide yes)))
  (property "Datasheet" "~" (at 233.68 116.84 0) (effects (font (size 1.27 1.27)) (hide yes)))
  (property "Description" "" (at 233.68 116.84 0) (effects (font (size 1.27 1.27)) (hide yes)))
  (pin "1")
  (pin "2"))
 (symbol
  (lib_id "Device:C")
  (at 163.83 116.84 0)
  (unit 1)
  (exclude_from_sim no)
  (in_bom yes)
  (on_board yes)
  (dnp no)
  (property "Reference" "C11" (at 165.1 114.3 0) (effects (font (size 1.27 1.27)) (justify left)))
  (property "Value" "0.1u" (at 165.1 119.38 0) (effects (font (size 1.27 1.27)) (justify left)))
  (property "Footprint" "Custom:STD_DDW_CAP" (at 164.7952 120.65 0) (effects (font (size 1.27 1.27)) (hide yes)))
  (property "Datasheet" "~" (at 163.83 116.84 0) (effects (font (size 1.27 1.27)) (hide yes)))
  (property "Description" "" (at 163.83 116.84 0) (effects (font (size 1.27 1.27)) (hide yes)))
  (pin "1")
  (pin "2"))
 (symbol
  (lib_id "74xx:74LS08")
  (at 66.04 165.1 0)
  (unit 4)
  (exclude_from_sim no)
  (in_bom yes)
  (on_board yes)
  (dnp no)
  (fields_autoplaced yes)
  (property "Reference" "U1" (at 66.0317 156.21 0) (effects (font (size 1.27 1.27))))
  (property "Value" "74LS08" (at 66.0317 158.75 0) (effects (font (size 1.27 1.27))))
  (property "Footprint" "Custom:STD_DDW_DIP14" (at 66.04 165.1 0) (effects (font (size 1.27 1.27)) (hide yes)))
  (property "Datasheet" "http://www.ti.com/lit/gpn/sn74LS08" (at 66.04 165.1 0) (effects (font (size 1.27 1.27)) (hide yes)))
  (property "Description" "Quad And2" (at 66.04 165.1 0) (effects (font (size 1.27 1.27)) (hide yes)))
  (pin "4")
  (pin "1")
  (pin "8")
  (pin "9")
  (pin "11")
  (pin "12")
  (pin "3")
  (pin "10")
  (pin "6")
  (pin "13")
  (pin "5")
  (pin "2")
  (pin "14")
  (pin "7"))
 (symbol
  (lib_id "Device:C")
  (at 125.73 116.84 0)
  (unit 1)
  (exclude_from_sim no)
  (in_bom yes)
  (on_board yes)
  (dnp no)
  (property "Reference" "C5" (at 127 114.3 0) (effects (font (size 1.27 1.27)) (justify left)))
  (property "Value" "0.1u" (at 127 119.38 0) (effects (font (size 1.27 1.27)) (justify left)))
  (property "Footprint" "Custom:STD_DDW_CAP" (at 126.6952 120.65 0) (effects (font (size 1.27 1.27)) (hide yes)))
  (property "Datasheet" "~" (at 125.73 116.84 0) (effects (font (size 1.27 1.27)) (hide yes)))
  (property "Description" "" (at 125.73 116.84 0) (effects (font (size 1.27 1.27)) (hide yes)))
  (pin "1")
  (pin "2"))
 (symbol
  (lib_id "Device:C")
  (at 195.58 116.84 0)
  (unit 1)
  (exclude_from_sim no)
  (in_bom yes)
  (on_board yes)
  (dnp no)
  (property "Reference" "C16" (at 196.85 114.3 0) (effects (font (size 1.27 1.27)) (justify left)))
  (property "Value" "0.1u" (at 196.85 119.38 0) (effects (font (size 1.27 1.27)) (justify left)))
  (property "Footprint" "Custom:STD_DDW_CAP" (at 196.5452 120.65 0) (effects (font (size 1.27 1.27)) (hide yes)))
  (property "Datasheet" "~" (at 195.58 116.84 0) (effects (font (size 1.27 1.27)) (hide yes)))
  (property "Description" "" (at 195.58 116.84 0) (effects (font (size 1.27 1.27)) (hide yes)))
  (pin "1")
  (pin "2"))
 (sheet
  (at 107.95 29.972)
  (size 31.496 27.94)
  (exclude_from_sim no)
  (in_bom yes)
  (on_board yes)
  (dnp no)
  (fields_autoplaced yes)
  (stroke (width 0.1524) (type solid))
  (fill (color 0 0 0 0.0000))
  (property "Sheetname" "Sound" (at 107.95 29.2604 0) (effects (font (size 1.27 1.27)) (justify left bottom)))
  (property "Sheetfile" "soundsch.kicad_sch" (at 107.95 58.4966 0) (effects (font (size 1.27 1.27)) (justify left top))))
 (sheet
  (at 32.512 29.464)
  (size 32.512 28.702)
  (exclude_from_sim no)
  (in_bom yes)
  (on_board yes)
  (dnp no)
  (fields_autoplaced yes)
  (stroke (width 0.1524) (type solid))
  (fill (color 0 0 0 0.0000))
  (property "Sheetname" "ISA" (at 32.512 28.7524 0) (effects (font (size 1.27 1.27)) (justify left bottom)))
  (property "Sheetfile" "ISA.kicad_sch" (at 32.512 58.7506 0) (effects (font (size 1.27 1.27)) (justify left top))))
 (sheet
  (at 70.866 29.972)
  (size 31.242 27.94)
  (exclude_from_sim no)
  (in_bom yes)
  (on_board yes)
  (dnp no)
  (fields_autoplaced yes)
  (stroke (width 0.1524) (type solid))
  (fill (color 0 0 0 0.0000))
  (property "Sheetname" "CardSelect" (at 70.866 29.2604 0) (effects (font (size 1.27 1.27)) (justify left bottom)))
  (property "Sheetfile" "CardSelect.kicad_sch" (at 70.866 58.4966 0) (effects (font (size 1.27 1.27)) (justify left top))))
 (sheet_instances
  (path ""
   (page "1")))
 (embedded_fonts no))
